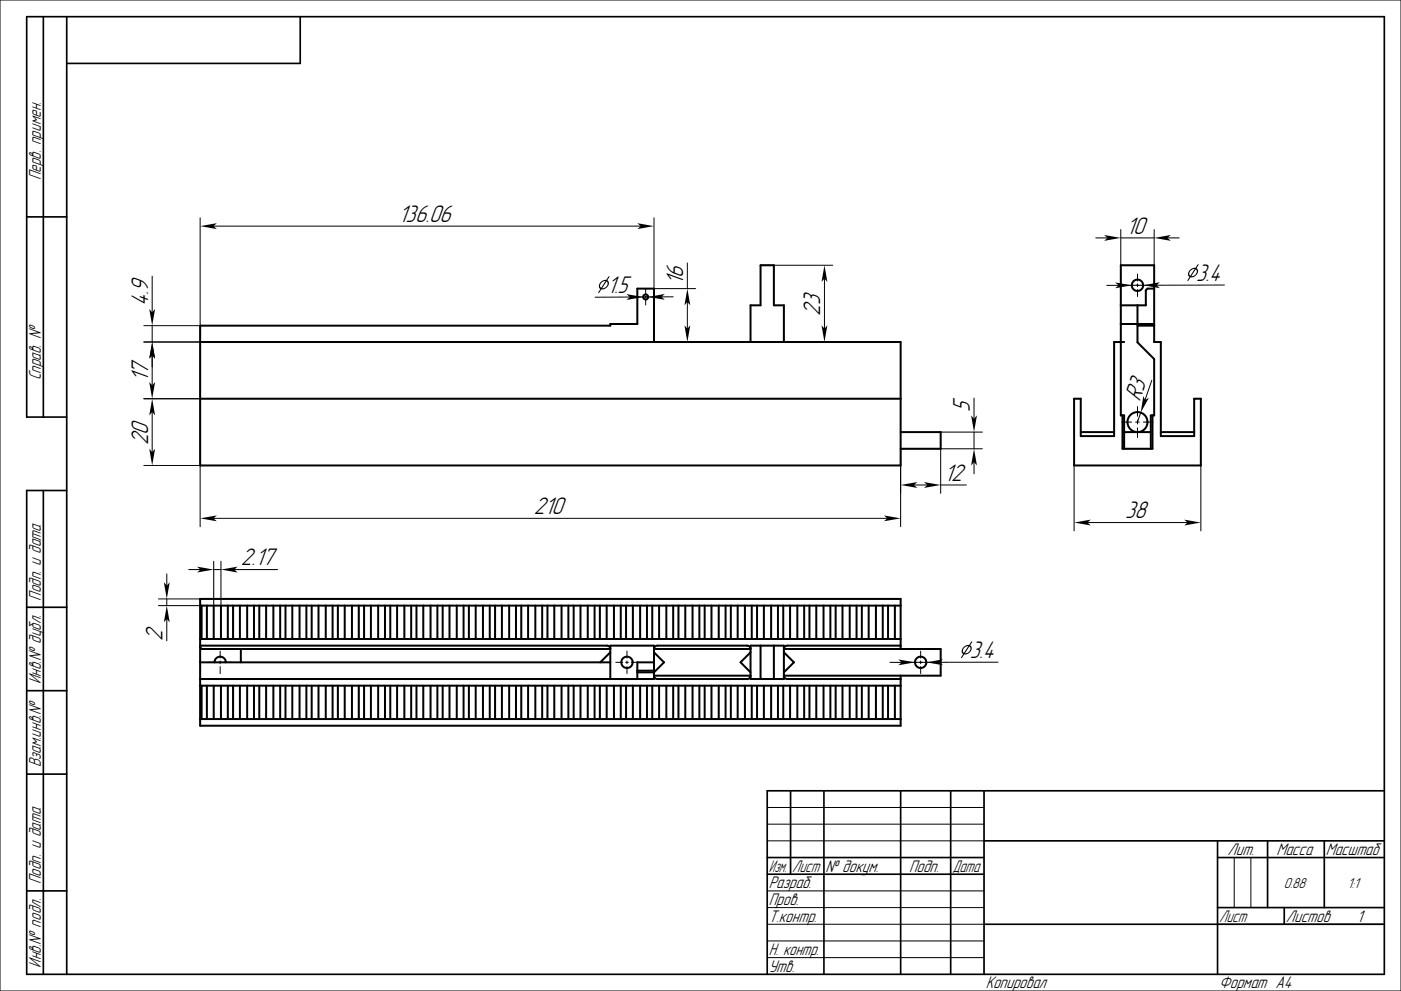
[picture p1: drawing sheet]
<svg xmlns="http://www.w3.org/2000/svg" width="420mm" height="297mm" viewBox="0 0 420 297" stroke-linecap="round" stroke-linejoin="round" font-family="sans-serif">
<g fill="none" stroke="#000" stroke-width=".3">
<path d="M0 0h420v297h-420zM60 65.3v37.2h-16.9M64 67.8h128.1M196.1 65.3v37.2h12.5M206.1 78.8v7.7M228 79.5h21.7M328.5 71.3h3.5M336 71.3h10M336 68.8v10.7M346 68.8v10.7M350 71.3h3.5M43.1 97.6h16.9"/>
<path d="M45.6 82.8v10.8M45.6 97.6v4.9M188.8 89l-10.4 .1M191.1 89h1.6M193.3 89h.6M193.6 86.6v1.5M193.6 88.7v.6M193.6 89.9v1.5M194.3 89h-1.5M194.5 89h1.5M196.1 86.5h12.5M201.8 89h-3.5"/>
<path d="M206.1 90.5v8M247.2 83.5v15M335.3 85.5h-3.5M337.6 85.5h6.8M341 82.1v2.1M341 85.1v.8M341 86.8v2.1M367.1 85.4l-20.4 .1M43.1 119.5h16.9M45.6 106.5v9M292 119.3v6.2M345.3 114l-2 5.9"/>
<path d="M43.1 139.5h16.9v18.4M45.6 123.5v12M270 134.5v23.4M282 129.5h12.5M292 129.5v5M292 138.5v3.5M294.5 134.5h-12.5v13.3M322 139.5v19.6M336.3 126.5h3M340.4 126.5h1.2M341 121.8v2.9M341 125.9v1.2"/>
<path d="M341 128.2v3M342 123.7l-1 2.8M342.8 126.5h2.9M360 139.5v19.6M64 155.4h202M274 145.3h4M282 145.3h7.7M326 156.6h30M47.5 179.5h12.5M50 172v3.5M50 179.5v2M56.6 170.7h3.5"/>
<path d="M64.1 170.7h2.1M64.1 168.2v13.3M66.2 168.2v13.3M70.2 170.7h13M47.5 181.5h12.5M50 185.5v6.6M62.6 198.5h2.1M65.6 198.5h.8M66 195.1v2.1M66 198.1v.8M66 199.8v2.1M67.3 198.5h2.1"/>
<path d="M184.6 198.5h2.1M187.5 198.5h.9M188 195.1v2.1M188 198.1v.8M188 199.8v2.1M189.2 198.5h2.1M270.3 198.5h-3.5M272.6 198.5h6.8M276 195.1v2.1M276 198.1v.8M276 199.8v2.1M299.2 198.5h-17.5"/>
<path d="M230 252h65M230 242h65M230 247h65M370 257v15M375 257v15M230 277h65M230 267h65M230 272h65M365 277h50M230 282h65M230 287h65"/>
</g>
<g fill="none" stroke="#000" stroke-width=".5">
<path d="M13 5v120M20 5v287M90 5v14h-70M8 65h12M20 125h-12v-120h407v287h-407v-145h12M13 147v145M8 182h12M8 207h12M8 232h12M237 237v25M247 237v55M270 237v55"/>
<path d="M285 237v55M295 237v55M415 237h-185v55M230 257h65M295 252h120M365 257h50M365 252v40M380 252v20M397 252v20M8 267h12M230 262h65M295 277h120"/>
<path d="M365 272h50M385 272v5"/>
</g>
<g fill="none" stroke="#000" stroke-width=".6">
<path d="M336 97.1h10M341 91.5v5.6M346 86.5h-2l-.5 .5v4.5h-7.5M346 97.6h-5v5l5 5v16.9h-1v10M60 102.5h210v37h-210v-41.9h123v-.5h8.1v-10.6h5v16M60 119.5h210M225 102.5v-11h3v-12h4v12h3v11M337 102.5h-3v28.2h-10v-11.2h-2v20h38v-20h-2v11.2h-10v-28.2h-2v-23h-10v45h1v10M270 129.5h12v5h-12M324 129.5h10M336.5 124.5v10h9v-10M337 129.5h8"/>
<path d="M348 129.5h10M60 193.5h122l.7 .3 .3 .7h-122.5l-.5-.5M60 181.5h210M60 191.5h210M60 198.5h123M60.4 181.5v10M62 181.5v10M64.1 181.5v10M64.3 198.5a1.7 1.7 0 0 1 1.7-1.7 1.7 1.7 0 0 1 1.7 1.7M66.2 181.5v10M68.3 181.5v10M69.9 181.5v10"/>
<path d="M71.9 181.5v10M72.2 194.5v4M74.1 181.5v10M76.1 181.5v10M77.7 181.5v10M79.8 181.5v10M81.9 181.5v10M84 181.5v10M85.6 181.5v10M87.6 181.5v10M89.8 181.5v10M91.9 181.5v10"/>
<path d="M93.4 181.5v10M95.5 181.5v10M97.7 181.5v10M99.7 181.5v10M101.3 181.5v10M103.3 181.5v10M105.5 181.5v10M107.6 181.5v10M109.1 181.5v10M111.2 181.5v10M113.4 181.5v10M115.4 181.5v10"/>
<path d="M117 181.5v10M119 181.5v10M121.2 181.5v10M123.3 181.5v10M124.9 181.5v10M126.9 181.5v10M129.1 181.5v10M131.1 181.5v10M132.7 181.5v10M134.8 181.5v10M136.9 181.5v10M139 181.5v10"/>
<path d="M140.6 181.5v10M142.6 181.5v10M144.8 181.5v10M146.8 181.5v10M148.4 181.5v10M150.5 181.5v10M152.6 181.5v10M154.7 181.5v10M156.3 181.5v10M158.3 181.5v10M160.5 181.5v10M162.5 181.5v10"/>
<path d="M164.1 181.5v10M166.2 181.5v10M168.3 181.5v10M170.4 181.5v10M172 181.5v10M174 181.5v10M176.2 181.5v10M178.2 181.5v10M179.8 181.5v10M181.9 181.5v10M183 195.5l-3 3M184.1 181.5v10"/>
<path d="M186.1 181.5v10M187.7 181.5v10M189.7 181.5v10M191.9 181.5v10M194 181.5v10M195.5 181.5v10M196.1 198.5h-5v5M196.1 195.5l3 3-3 3h-5M196.4 193.8l.7-.3h26.9l.7 .3 .3 .7h-28.9zM197.6 181.5v10M199.8 181.5v10M201.8 181.5v10"/>
<path d="M203.4 181.5v10M205.4 181.5v10M207.6 181.5v10M209.7 181.5v10M211.2 181.5v10M213.3 181.5v10M215.5 181.5v10M217.5 181.5v10M219.1 181.5v10M221.1 181.5v10M223.3 181.5v10M225 193.5h10v10h-10z"/>
<path d="M225 195.5l-3 3 3 3M225.4 181.5v10M227 181.5v10M228 193.5v10M229 181.5v10M231.2 181.5v10M232 193.5v10M233.2 181.5v10M234.8 181.5v10M235 195.5l3 3-3 3M236.9 181.5v10M239 181.5v10"/>
<path d="M241.1 181.5v10M242.7 181.5v10M244.7 181.5v10M246.9 181.5v10M248.9 181.5v10M250.5 181.5v10M252.6 181.5v10M254.7 181.5v10M256.8 181.5v10M258.4 181.5v10M260.4 181.5v10M262.6 181.5v10"/>
<path d="M264.6 181.5v10M266.2 181.5v10M268.3 181.5v10M270 193.5h-34l-.7 .3-.3 .7h47v8h-47l.3 .7 .7 .3h34M270 194.5v-15h-210v38h210v-15M60 203.5h136.1v-10h-13.1v10M60 215.5h210M60 205.5h210M60.4 205.5v10M62 205.5v10M64.1 205.5v10M66.2 205.5v10"/>
<path d="M68.3 205.5v10M69.9 205.5v10M71.9 205.5v10M74.1 205.5v10M76.1 205.5v10M77.7 205.5v10M79.8 205.5v10M81.9 205.5v10M84 205.5v10M85.6 205.5v10M87.6 205.5v10M89.8 205.5v10"/>
<path d="M91.9 205.5v10M93.4 205.5v10M95.5 205.5v10M97.7 205.5v10M99.7 205.5v10M101.3 205.5v10M103.3 205.5v10M105.5 205.5v10M107.6 205.5v10M109.1 205.5v10M111.2 205.5v10M113.4 205.5v10"/>
<path d="M115.4 205.5v10M117 205.5v10M119 205.5v10M121.2 205.5v10M123.3 205.5v10M124.9 205.5v10M126.9 205.5v10M129.1 205.5v10M131.1 205.5v10M132.7 205.5v10M134.8 205.5v10M136.9 205.5v10"/>
<path d="M139 205.5v10M140.6 205.5v10M142.6 205.5v10M144.8 205.5v10M146.8 205.5v10M148.4 205.5v10M150.5 205.5v10M152.6 205.5v10M154.7 205.5v10M156.3 205.5v10M158.3 205.5v10M160.5 205.5v10"/>
<path d="M162.5 205.5v10M164.1 205.5v10M166.2 205.5v10M168.3 205.5v10M170.4 205.5v10M172 205.5v10M174 205.5v10M176.2 205.5v10M178.2 205.5v10M179.8 205.5v10M181.9 205.5v10M184.1 205.5v10"/>
<path d="M186.1 205.5v10M187.7 205.5v10M189.7 205.5v10M191.1 201h5M191.9 205.5v10M194 205.5v10M195.5 205.5v10M196.1 202.5h28.9l-.3 .7-.7 .3h-26.9l-.7-.3zM197.6 205.5v10M199.8 205.5v10M201.8 205.5v10M203.4 205.5v10"/>
<path d="M205.4 205.5v10M207.6 205.5v10M209.7 205.5v10M211.2 205.5v10M213.3 205.5v10M215.5 205.5v10M217.5 205.5v10M219.1 205.5v10M221.1 205.5v10M223.3 205.5v10M225.4 205.5v10M227 205.5v10"/>
<path d="M229 205.5v10M231.2 205.5v10M233.2 205.5v10M234.8 205.5v10M236.9 205.5v10M239 205.5v10M241.1 205.5v10M242.7 205.5v10M244.7 205.5v10M246.9 205.5v10M248.9 205.5v10M250.5 205.5v10"/>
<path d="M252.6 205.5v10M254.7 205.5v10M256.8 205.5v10M258.4 205.5v10M260.4 205.5v10M262.6 205.5v10M264.6 205.5v10M266.2 205.5v10M268.3 205.5v10"/>
<circle cx="193.6" cy="89" r=".75"/>
<circle cx="341" cy="85.5" r="1.7"/>
<circle cx="341" cy="126.5" r="3"/>
<circle cx="188" cy="198.5" r="1.7"/>
<circle cx="276" cy="198.5" r="1.7"/>
</g>
<g fill="#000">
<path d="M60 67.8l5-.9-1 .9 1 .8z" fill-rule="evenodd"/>
<path d="M191.1 66.9l5 .9-5 .8 1-.8z" fill-rule="evenodd"/>
<path d="M331 70.4l5 .9-5 .9 1-.9z" fill-rule="evenodd"/>
<path d="M346 71.3l5-.9-1 .9 1 .9z" fill-rule="evenodd"/>
<path d="M44.7 92.6l.9 1 .9-1-.9 5z" fill-rule="evenodd"/>
<path d="M180.1 84.5l.8-.5 .8-.1 .7-1h.3l-.7 1.1 .5 .7-.3 1.1-.9 .8-1 .1-.9 1.1 .6-1.2-.4-.3-.1-.6zM181.8 84.3l-1.3 2.1 .8-.2 .7-.6 .2-.7zM180.3 84.7l-.4 .9 .3 .7 1.3-2.1-.6 .1z" fill-rule="evenodd"/>
<path d="M187.8 88.2l5 .8-5 .9 1-.9z" fill-rule="evenodd"/>
<path d="M194.3 89l5-.9-1 .9 1 .8z" fill-rule="evenodd"/>
<path d="M205.2 97.5l.9 1 .8-1-.8 5z" fill-rule="evenodd"/>
<path d="M206.1 86.5l.8 5-.8-1-.9 1z" fill-rule="evenodd"/>
<path d="M246.3 97.5l.9 1 .8-1-.8 5z" fill-rule="evenodd"/>
<path d="M247.2 79.5l.8 5-.8-1-.9 1z" fill-rule="evenodd"/>
<path d="M334.3 84.6l5 .9-5 .9 1-.9z" fill-rule="evenodd"/>
<path d="M342.7 85.5l5-.9-1 .9 1 .9z" fill-rule="evenodd"/>
<path d="M356.7 80.9l.8-.5 .9-.1 .6-1 .3-.1-.6 1.2 .5 .7-.4 1.1-.9 .8-1 .1-.9 1.1 .6-1.2-.3-.4-.1-.5zM358.5 80.7l-1.4 2.1 .8-.2 .7-.6 .2-.7zM356.9 81.1l-.4 .9 .3 .6 1.3-2-.6 .1z" fill-rule="evenodd"/>
<path d="M44.7 114.5l.9 1 .9-1-.9 5z" fill-rule="evenodd"/>
<path d="M45.6 102.5l.9 5-.9-1-.9 1z" fill-rule="evenodd"/>
<path d="M45.6 102.5l.9 5-.9-1-.9 1z" fill-rule="evenodd"/>
<path d="M342.8 118.6l.5 1.3 1.1-.7-2.4 4.5z" fill-rule="evenodd"/>
<path d="M44.7 134.5l.9 1 .9-1-.9 5z" fill-rule="evenodd"/>
<path d="M45.6 119.5l.9 5-.9-1-.9 1z" fill-rule="evenodd"/>
<path d="M291.1 124.5l.9 1 .9-1-.9 5z" fill-rule="evenodd"/>
<path d="M292 134.5l.9 5-.9-1-.9 1z" fill-rule="evenodd"/>
<path d="M60 155.4l5-.9-1 .9 1 .8z" fill-rule="evenodd"/>
<path d="M265 154.5l5 .9-5 .8 1-.8z" fill-rule="evenodd"/>
<path d="M270 145.3l5-.8-1 .8 1 .9z" fill-rule="evenodd"/>
<path d="M277 144.5l5 .8-5 .9 1-.9z" fill-rule="evenodd"/>
<path d="M322 156.6l5-.9-1 .9 1 .9z" fill-rule="evenodd"/>
<path d="M355 155.7l5 .9-5 .9 1-.9z" fill-rule="evenodd"/>
<path d="M49.1 174.5l.9 1 .9-1-.9 5z" fill-rule="evenodd"/>
<path d="M59.1 169.8l5 .9-5 .9 1-.9z" fill-rule="evenodd"/>
<path d="M66.2 170.7l5-.9-1 .9 1 .9z" fill-rule="evenodd"/>
<path d="M50 181.5l.9 5-.9-1-.9 1z" fill-rule="evenodd"/>
<path d="M269.3 197.6l5 .9-5 .9 1-.9z" fill-rule="evenodd"/>
<path d="M277.7 198.5l5-.9-1 .9 1 .9z" fill-rule="evenodd"/>
<path d="M288.9 193.9l.8-.5 .8-.1 .7-1h.3l-.7 1.1 .5 .7-.3 1.1-.9 .8-1 .1-.9 1.1 .6-1.2-.4-.3-.1-.6zM290.6 193.8l-1.3 2 .8-.2 .6-.6 .2-.7zM289.1 194.1l-.4 .9 .3 .7 1.3-2h-.6z" fill-rule="evenodd"/>
</g>
<g font-size="6.7">
<text x="119.5" y="66.5">136.06</text>
<text x="337.7" y="70.1">10</text>
<text x="182" y="87.8">1.5</text>
<text x="204.8" y="85.5" transform="rotate(-90 204.8 85.5)">16</text>
<text x="358.6" y="84.2">3.4</text>
<text x="44.4" y="91.6" transform="rotate(-90 44.4 91.6)">4.9</text>
<text x="245.9" y="94.7" transform="rotate(-90 245.9 94.7)">23</text>
<text x="44.4" y="114.3" transform="rotate(-90 44.4 114.3)">17</text>
<text x="290.7" y="123.5" transform="rotate(-90 290.7 123.5)">5</text>
<text x="341.7" y="120.6" transform="rotate(-71 341.7 120.6)">R3</text>
<text x="44.4" y="133.4" transform="rotate(-90 44.4 133.4)">20</text>
<text x="283" y="144.1">12</text>
<text x="160" y="154.1">210</text>
<text x="337.3" y="155.4">38</text>
<text x="72.2" y="169.5">2.17</text>
<text x="48.8" y="192.1" transform="rotate(-90 48.8 192.1)">2</text>
<text x="290.7" y="197.2">3.4</text>
</g>
<g font-size="4.7">
<text x="12.2" y="54" transform="rotate(-90 12.2 54)">Перв. примен.</text>
<text x="12.2" y="114" transform="rotate(-90 12.2 114)">Справ. №</text>
<text x="12.2" y="180" transform="rotate(-90 12.2 180)">Подп. и дата</text>
<text x="12.2" y="205" transform="rotate(-90 12.2 205)">Инв.№ дубл.</text>
<text x="12.2" y="230" transform="rotate(-90 12.2 230)">Взам.инв.№</text>
<text x="368" y="256.2">Лит.</text>
<text x="382.7" y="256.2">Масса</text>
<text x="397.5" y="256.2">Масштаб</text>
<text x="230.5" y="261.3">Изм.</text>
<text x="237.5" y="261.3">Лист</text>
<text x="247.5" y="261.3">№ докум.</text>
<text x="272.5" y="261.3">Подп.</text>
<text x="285.5" y="261.3">Дата</text>
<text x="12.2" y="265" transform="rotate(-90 12.2 265)">Подп. и дата</text>
<text x="230.5" y="266.3">Разраб.</text>
<text x="230.5" y="271.3">Пров.</text>
<text x="230.5" y="276.3">Т.контр.</text>
<text x="365.5" y="276.2">Лист</text>
<text x="385.5" y="276.2">Листов</text>
<text x="406.8" y="276.3">1</text>
<text x="230.5" y="286.3">Н. контр.</text>
<text x="12.2" y="290" transform="rotate(-90 12.2 290)">Инв.№ подл.</text>
<text x="230.5" y="291.3">Утв.</text>
<text x="295.5" y="296.3">Копировал</text>
<text x="365.5" y="296.3">Формат A4</text>
</g>
<g font-size="4">
<text x="384.9" y="266">0.88</text>
<text x="404" y="266">1:1</text>
</g>
</svg>
